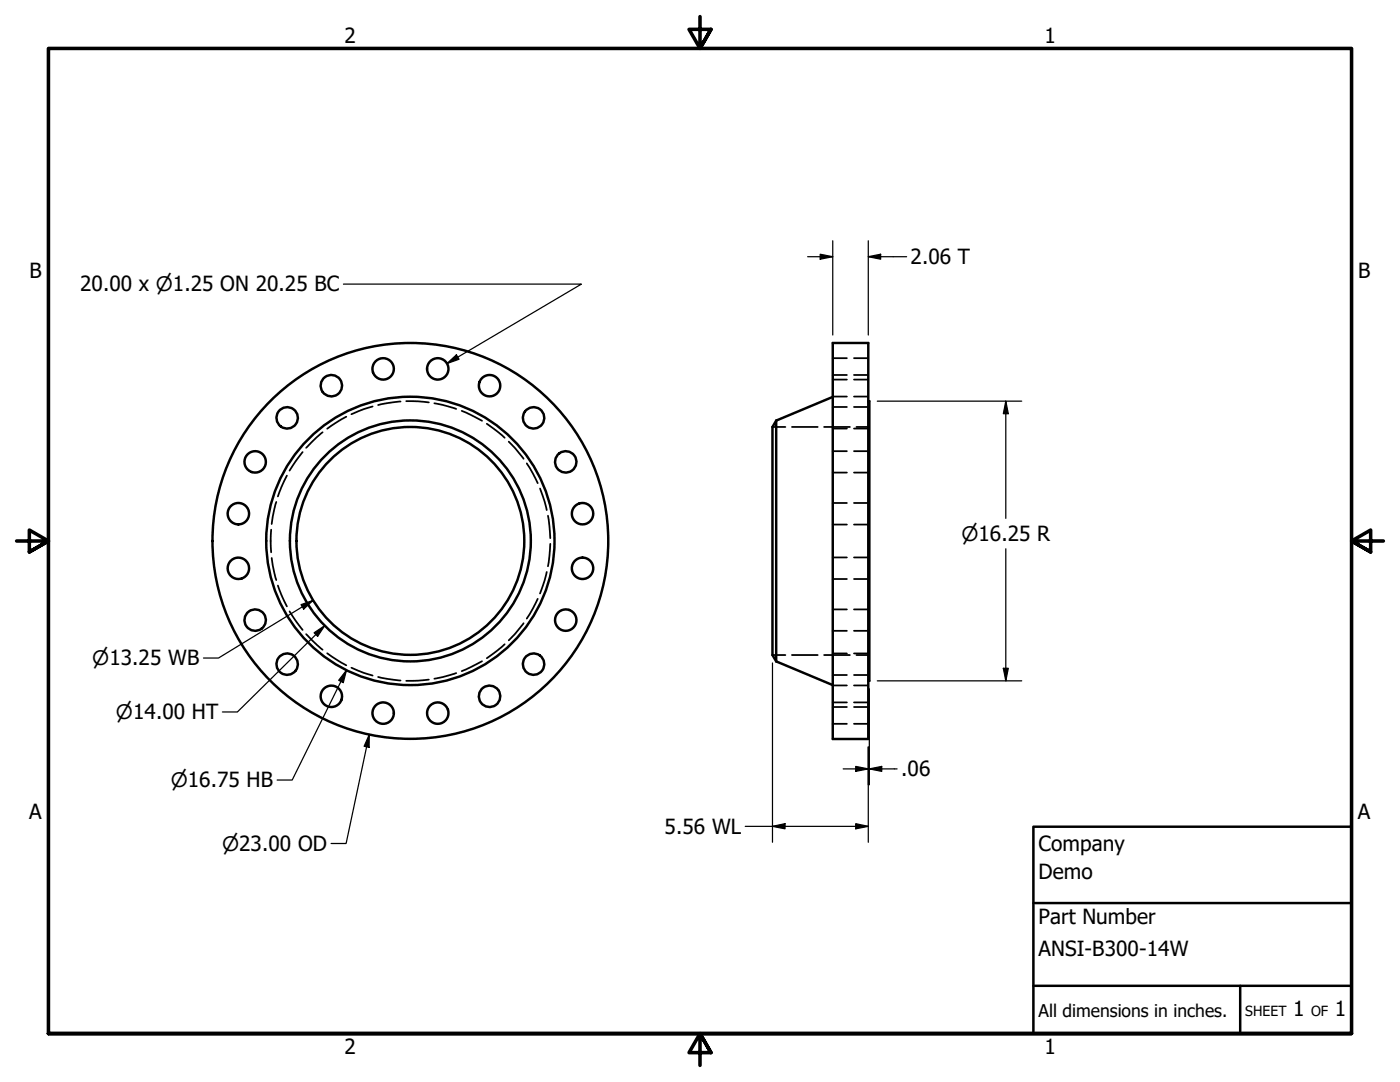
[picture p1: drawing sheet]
<svg xmlns="http://www.w3.org/2000/svg" width="279mm" height="216mm" viewBox="0 0 279 216" stroke-linecap="round" stroke-linejoin="round" font-family="sans-serif">
<!-- layer: Hidden (ANSI) -->
<g fill="none" stroke="#000" stroke-width=".35">
<path d="M166.2 79.1h2.8M166.2 74.8h2.8M166.2 75.7h2.8M166.2 71.5h2.8M170.4 79.1h2.9M170.4 74.8h2.9M170.4 75.7h2.9M170.4 71.5h2.9M57.3 94.9l-1.8 4.2M60.4 90.2l-2.6 3.7M64.4 86.3l-3.3 3.1M69.1 83.1l-3.8 2.4"/>
<path d="M74.4 81.1l-1.8 .5-2.5 1.1M79.9 80.1l-4.4 .7M81.1 80l4.5 .3M86.7 80.5l4.4 1.1M92.1 82l4.1 2M97.2 84.6l3.5 2.7M101.5 88.1l1.3 1.3 1.7 2.1M105.1 92.5l2.2 3.9M107.8 97.5l1.3 4.3M154.2 85.2h2.5M158 85.2h5.2M164.5 85.2h5.1"/>
<path d="M166.2 85.5h2.8M166.2 81.2h2.8M166.2 94.3h2.8M166.2 90h2.8M170.4 85.5h2.9M170.4 81.2h2.9M170.4 94.3h2.9M170.4 90h2.9M170.9 85.2h2.6M54.1 105.7l-.1 2.2 .1 2.3M54.2 111.3l.9 4.4M55.1 100.2l-.9 4.4"/>
<path d="M55.5 116.8l1.8 4.2M107.3 119.5l-2.2 3.9M109.1 114.1l-1.3 4.3M109.4 102.9l.4 4.5M109.8 108.5l-.4 4.5M166.2 104.7h2.8M166.2 100.4h2.8M166.2 115.5h2.8M166.2 111.2h2.8M170.4 104.7h2.9M170.4 100.4h2.9M170.4 115.5h2.9"/>
<path d="M170.4 111.2h2.9M57.8 122l2.6 3.7M61.1 126.5l3.3 3.1M65.3 130.4l3.8 2.4M70.1 133.2l2.5 1.1 1.8 .5M75.5 135.1l4.4 .7M85.6 135.6l-4.5 .3M91.1 134.3l-4.4 1.1M96.2 131.9l-4.1 2M100.7 128.6l-3.5 2.7M104.5 124.4l-1.7 2.1-1.3 1.3M154.2 130.7h2.5"/>
<path d="M158 130.7h5.2M164.5 130.7h5.1M166.2 125.9h2.8M166.2 121.6h2.8M166.2 134.7h2.8M166.2 130.4h2.8M166.2 136.8h2.8M170.4 125.9h2.9M170.4 121.6h2.9M170.4 134.7h2.9M170.4 130.4h2.9M170.4 136.8h2.9"/>
<path d="M170.9 130.7h2.6M166.2 141.1h2.8M166.2 144.4h2.8M166.2 140.2h2.8M170.4 141.1h2.9M170.4 144.4h2.9M170.4 140.2h2.9"/>
</g>
<!-- layer: Visible (ANSI) -->
<g fill="none" stroke="#000" stroke-width=".49">
<path d="M166.2 68.4h7.1v79.1h-7.1zM166.2 79.2l-11.3 4.7M154.9 83.9v48.1M154.9 83.9l-.7 1.3v45.5l.7 1.3M173.3 80h.2v55.9h-.2M154.9 132l11.3 4.7"/>
<circle cx="66.1" cy="77" r="2.13"/>
<circle cx="76.5" cy="73.6" r="2.13"/>
<circle cx="87.4" cy="73.6" r="2.13"/>
<circle cx="97.7" cy="77" r="2.13"/>
<circle cx="50.9" cy="92.2" r="2.13"/>
<circle cx="57.3" cy="83.4" r="2.13"/>
<circle cx="106.5" cy="83.4" r="2.13"/>
<circle cx="112.9" cy="92.2" r="2.13"/>
<circle cx="47.6" cy="113.4" r="2.13"/>
<circle cx="47.6" cy="102.5" r="2.13"/>
<circle cx="81.9" cy="107.9" r="22.7"/>
<circle cx="81.9" cy="107.9" r="24"/>
<circle cx="81.9" cy="107.9" r="28.8"/>
<circle cx="81.9" cy="107.9" r="39.5"/>
<circle cx="116.3" cy="113.4" r="2.13"/>
<circle cx="116.3" cy="102.5" r="2.13"/>
<circle cx="50.9" cy="123.7" r="2.13"/>
<circle cx="57.3" cy="132.5" r="2.13"/>
<circle cx="66.1" cy="138.9" r="2.13"/>
<circle cx="97.7" cy="138.9" r="2.13"/>
<circle cx="106.5" cy="132.5" r="2.13"/>
<circle cx="112.9" cy="123.7" r="2.13"/>
<circle cx="76.5" cy="142.3" r="2.13"/>
<circle cx="87.4" cy="142.3" r="2.13"/>
</g>
<!-- layer: Border (ANSI) -->
<path d="M139.7 3.3v6.4l-2.2-3.8h4.4l-2.2 3.8 2.2-3.8M3.3 107.9h6.4l-3.8-2.1v4.3l3.8-2.2-3.8 2.2M276.1 107.9h-6.4l3.8-2.1v4.3l-3.8-2.2 3.8 2.2M9.7 206.2v-196.5h260v196.5h-260h260M141.9 210l-2.2-3.8 2.2 3.8h-4.4l2.2-3.8v6.4" fill="none" stroke="#000" stroke-width=".71"/>
<!-- layer: Title (ANSI) -->
<path d="M206.2 165h63.5v41.2h-63.5zM206.2 196.7h63.5M206.2 180.2h63.5M247.5 196.7v9.5" fill="none" stroke="#000" stroke-width=".49"/>
<!-- layer: Dimension (ANSI) -->
<g fill="none" stroke="#000" stroke-width=".25">
<path d="M68.5 56.7h47.5l-26.8 15.8M161.2 51.2h5M163.7 50.7l2.5 .5-2.5 .5zM166.2 48v18.9M173.3 51.2l2.5-.5v1zM173.3 51.2h7.6M173.3 48v18.9M89.2 72.5l1.9-1.7 .5 .9zM175.1 80h28.8M200.7 80l.5 2.5h-1zM200.7 80v23.4M62.5 119.8l-18.9 11.5h-3"/>
<path d="M200.7 109.5v26.4M60.1 120.6l2.4-.8-1.9 1.7zM62.7 126.3l2.1-1.5-1.4 2.2zM64.8 124.8l-17.4 17.3h-3M69.1 133.7l-.6 2.5-.9-.5zM69.1 133.7l-10.8 21.9h-3M154.2 132.3v35.8M173.5 137.4v19.2M175.1 135.9h28.8M200.2 133.3h1l-.5 2.6zM73.7 146.6v2.5l-1-.2zM73.7 146.6l-4.6 21.7h-3"/>
<path d="M168.3 153.4h5M170.8 152.9l2.5 .5-2.5 .5zM173.3 149v19.1M173.5 153.4l2.5-.5v1zM173.5 153.4h5.5M148.7 164.9h24.6M154.2 164.9l2.5-.5v1zM170.8 164.4l2.5 .5-2.5 .5z"/>
</g>
<g fill="#000">
<path d="M163.7 50.7l2.5 .5-2.5 .5z" fill-rule="evenodd"/>
<path d="M173.3 51.2l2.5-.5v1z" fill-rule="evenodd"/>
<path d="M89.2 72.5l1.9-1.7 .5 .9z" fill-rule="evenodd"/>
<path d="M200.7 80l.5 2.5h-1z" fill-rule="evenodd"/>
<path d="M60.1 120.6l2.4-.8-1.9 1.7z" fill-rule="evenodd"/>
<path d="M62.7 126.3l2.1-1.5-1.4 2.2z" fill-rule="evenodd"/>
<path d="M69.1 133.7l-.6 2.5-.9-.5z" fill-rule="evenodd"/>
<path d="M200.2 133.3h1l-.5 2.6z" fill-rule="evenodd"/>
<path d="M73.7 146.6v2.5l-1-.2z" fill-rule="evenodd"/>
<path d="M170.8 152.9l2.5 .5-2.5 .5z" fill-rule="evenodd"/>
<path d="M173.5 153.4l2.5-.5v1z" fill-rule="evenodd"/>
<path d="M154.2 164.9l2.5-.5v1z" fill-rule="evenodd"/>
<path d="M170.8 164.4l2.5 .5-2.5 .5z" fill-rule="evenodd"/>
</g>
<g font-size="4.2">
<text x="68.7" y="8.6">2</text>
<text x="208.4" y="8.6">1</text>
<text x="181.7" y="52.7">2.06 T</text>
<text x="5.9" y="55.5">B</text>
<text x="16" y="58.1">20.00 x ⌀1.25 ON 20.25 BC</text>
<text x="271" y="55.5">B</text>
<text x="179.8" y="154.9">.06</text>
<text x="5.8" y="163.4">A</text>
<text x="132.6" y="166.4">5.56 WL</text>
<text x="271" y="163.4">A</text>
<text x="207.3" y="169.8">Company</text>
<text x="207.3" y="175.4">Demo</text>
<text x="207.3" y="184.4">Part Number</text>
<text x="207.3" y="190.7">ANSI-B300-14W</text>
<text x="258.1" y="202.8">1</text>
<text x="266.4" y="202.8">1</text>
<text x="68.7" y="210.3">2</text>
<text x="208.4" y="210.3">1</text>
</g>
<g font-size="4">
<text x="191.9" y="107.9">⌀16.25 R</text>
<text x="18.4" y="132.8">⌀13.25 WB</text>
<text x="23.1" y="143.5">⌀14.00 HT</text>
<text x="34.1" y="157.1">⌀16.75 HB</text>
<text x="44.3" y="169.8">⌀23.00 OD</text>
</g>
<text font-size="3.5" x="207.3" y="202.9">All dimensions in inches.</text>
<g font-size="2.8">
<text x="248.5" y="202.8">SHEET</text>
<text x="261.7" y="202.8">OF</text>
</g>
</svg>
